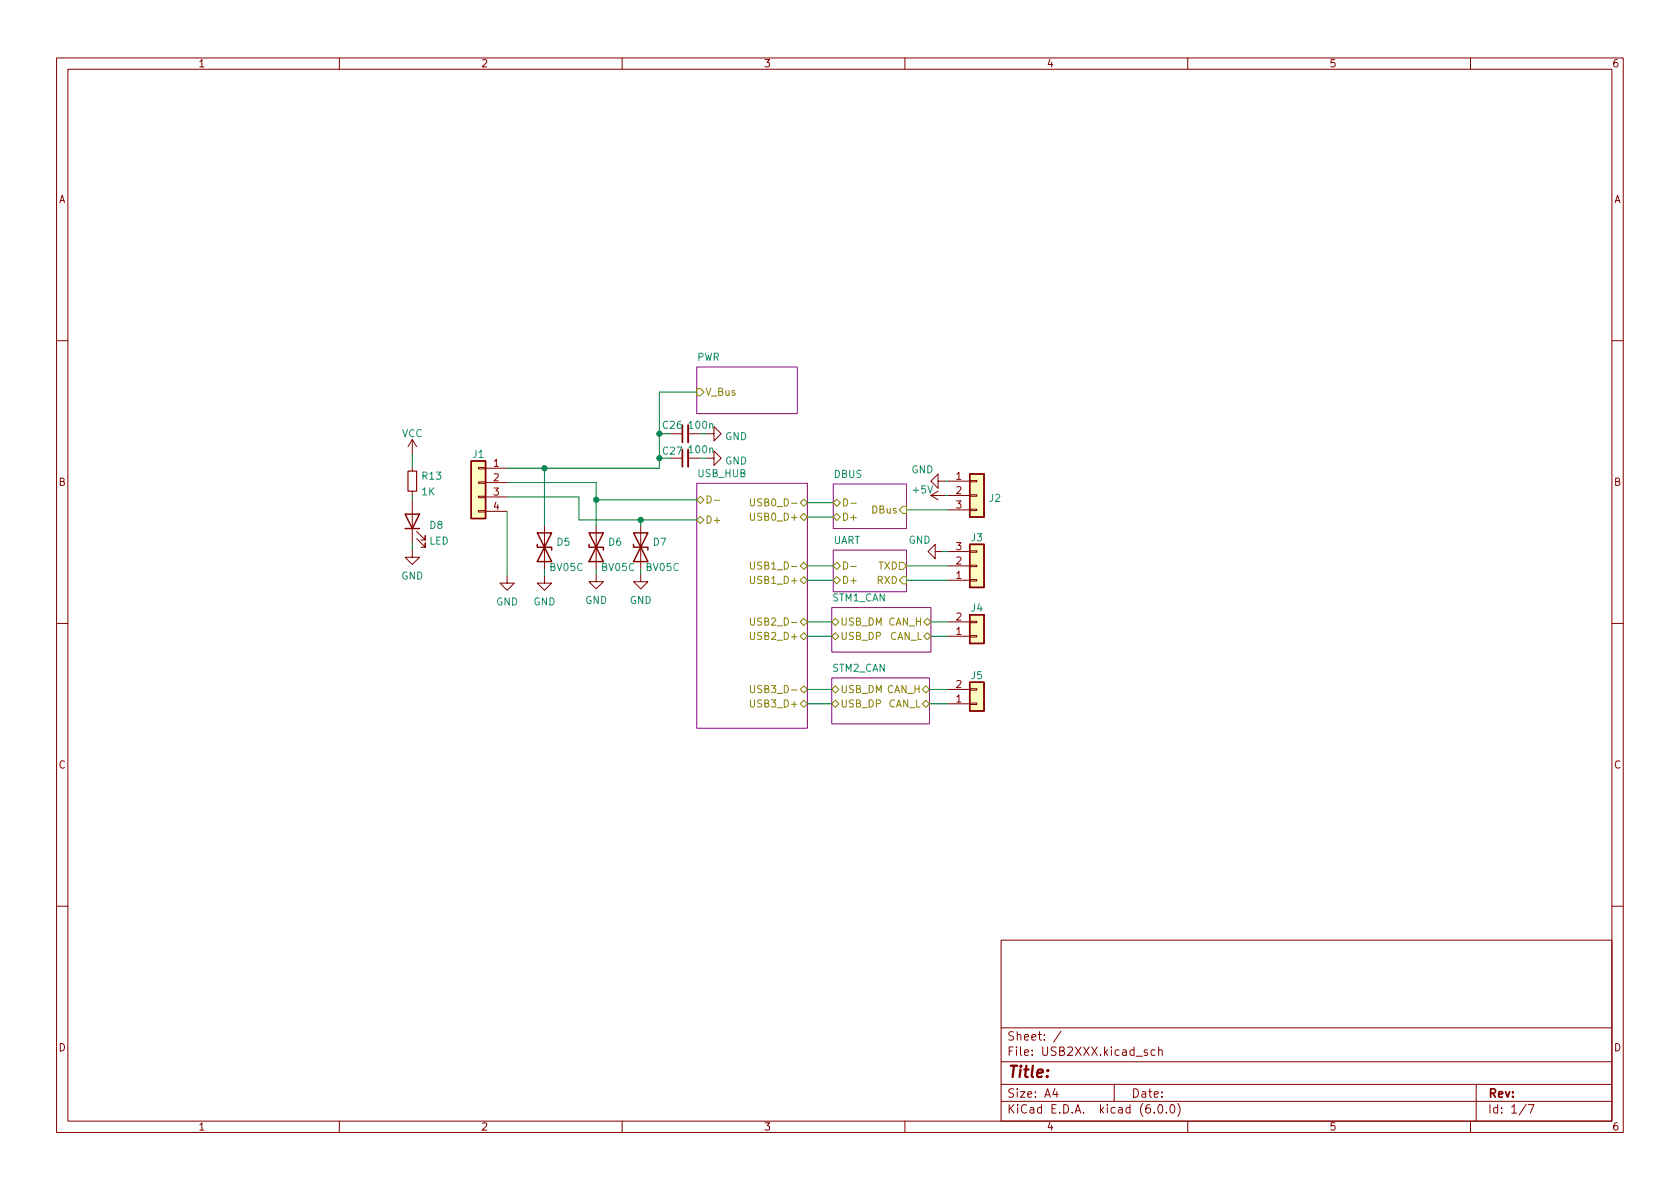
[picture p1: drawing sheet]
<svg xmlns="http://www.w3.org/2000/svg" width="297mm" height="210mm" viewBox="0 0 297 210" stroke-linecap="round" stroke-linejoin="round" font-family="sans-serif">
<g fill="none" stroke="#840000" stroke-width=".18">
<path d="M10 10.2h277v190.1h-277zM12 12.2h273v186.1h-273zM60 10.2v2M110 10.2v2M160 10.2v2M210 10.2v2M260 10.2v2M10 60.2h2M72.9 77.7l-.8 1.3M72.9 77.7v2.6M72.9 77.7l.8 1.3M118.6 76.7h2"/>
<path d="M121.7 76.7h2M125 76.7h1.2v-1.3l1.3 1.3-1.3 1.3v-1.3M285 60.2h2M72.9 97.3v1.2h1.3l-1.3 1.3-1.3-1.3h1.3M72.9 82.5v.8M72.9 86.9v.7M72.9 88.4v7.6M73.7 95.2l1.5 1.6v-.8v.8h-.8M73.7 94l1.5 1.5v-.8v.8h-.8M84.6 90.3h1.3v.2h-1.3zM84.6 87.8h1.3v.2h-1.3zM84.6 85.2h1.3v.3h-1.3z"/>
<path d="M84.6 82.7h1.3v.2h-1.3zM85.9 82.8h3.8M85.9 85.3h3.8M85.9 87.9h3.8M85.9 90.4h3.8M96.3 93v7.6M105.4 93v7.6M113.3 93v7.6M121.7 81h2M125 81h1.2v-1.2l1.3 1.2-1.3 1.3v-1.3M164.6 87.6h2.5M164.6 87.6l1.3 .8"/>
<path d="M165.4 97.5v-1.2l-1.3 1.2 1.3 1.3v-1.3h1.2M165.9 85.1v-1.3l-1.3 1.3 1.3 1.3v-1.3h1.2M165.9 86.9l-1.3 .7M167.6 97.5h3.8M167.6 85.1h3.8M167.6 87.6h3.8M167.6 90.2h3.8M171.4 97.4h1.3v.3h-1.3zM171.4 99.9h1.3v.3h-1.3zM171.4 90h1.3v.3h-1.3zM171.4 87.5h1.3v.3h-1.3zM171.4 85h1.3v.2h-1.3z"/>
<path d="M10 110.2h2M89.7 101.8v1.3h1.2l-1.2 1.3-1.3-1.3h1.3M96.3 101.8v1.3h1.2l-1.2 1.3-1.3-1.3h1.3M105.4 101.6v1.3h1.3l-1.3 1.2-1.3-1.2h1.3M113.3 101.6v1.3h1.3l-1.3 1.2-1.3-1.2h1.3M167.6 112.5h3.8M167.6 110h3.8M167.6 102.6h3.8M167.6 100.1h3.8M171.4 109.8h1.3v.3h-1.3zM171.4 112.4h1.3v.2h-1.3zM171.4 102.5h1.3v.2h-1.3z"/>
<path d="M285 110.2h2M167.6 124.5h3.8M167.6 121.9h3.8M171.4 121.8h1.3v.2h-1.3zM171.4 124.3h1.3v.3h-1.3zM10 160.2h2M177 166.3h108v32h-108zM285 160.2h2M60 198.3v2M110 198.3v2M160 198.3v2M177 194.8h108"/>
<path d="M177 191.8h108M177 187.8h108M177 181.8h108M186.5 192.5l-.4 1h1M186.9 193v1M187.6 182.4l-1.3 1.9M197 191.8v3M202.9 185.7l-.4-.1-.2 .2 .1 .3 .5 .1v.4h-.6M204.1 196.7v.1M204.2 185.7l-.4-.1-.3 .3v.4l.1 .3h.6M204.9 185.8l.2-.2 .3 .1 .1 .9M204.9 185.1v1.5"/>
<path d="M204.9 195.4l.2-.1a.81 .81 0 0 1 .6 .7 .81 .81 0 0 1-.3 .8h-.2a.81 .81 0 0 1-.6-.6 .81 .81 0 0 1 .3-.8zM206.2 196.7v.1M207.1 195.4l.1-.1a.81 .81 0 0 1 .6 .7 .81 .81 0 0 1-.3 .8h-.1a.81 .81 0 0 1-.6-.6 .81 .81 0 0 1 .3-.8zM208.2 195.1a1.72 1.72 0 0 1 0 2.3M210 198.3v2M260 198.3v2M261 191.8v6.5M269.9 195.3l-1.3 1.9M270.2 195.3h1l-.6 1.5"/>
</g>
<g fill="#fff" stroke="#fff" stroke-width=".18">
<path d="M147.1 119.9h17.2v8.1h-17.2z"/>
<path d="M123.2 85.5h19.5v43.3h-19.5z"/>
<path d="M147.3 97.3h13v7.3h-13z"/>
<path d="M147.3 85.6h13v7.9h-13z"/>
<path d="M147.1 107.4h17.5v7.9h-17.5z"/>
<path d="M123.2 64.9h17.8v8.2h-17.8z"/>
</g>
<path d="M123.2 64.9h17.8v8.2h-17.8zM123.2 85.5h19.5v43.3h-19.5zM147.3 97.3h13v7.3h-13zM147.3 85.6h13v7.9h-13zM147.1 119.9h17.2v8.1h-17.2zM147.1 107.4h17.5v7.9h-17.5z" fill="none" stroke="#840084" stroke-width=".18"/>
<g fill="none" stroke="#848400" stroke-width=".18">
<path d="M123.2 68.7h.6l.7 .6-.7 .7h-.6zM123.2 91.9l.6-.6 .7 .6-.7 .7zM123.2 88.4l.6-.6 .7 .6-.7 .6zM125 87.7a.64 .64 0 0 1 .8 .6 .64 .64 0 0 1-.8 .7zM126.3 88.5h1M132.7 99.4v1l.2 .2h.4l.1-.2v-1M132.7 88.2v1l.2 .3 .4-.1 .1-.2v-1M132.7 90.7v1.1l.2 .2 .4-.1 .1-.1v-1.1M141.5 88.9l.6-.6 .6 .6-.6 .6zM141.5 91.4l.6-.6 .6 .6-.6 .7zM147.3 88.9l.7-.6 .6 .6-.6 .6zM148 90.8l.6 .6-.6 .7-.7-.7z"/>
<path d="M149.2 99.4a.64 .64 0 0 1 .7 .6 .64 .64 0 0 1-.7 .6zM149.2 88.2a.64 .64 0 0 1 .7 .6 .64 .64 0 0 1-.7 .7zM150.4 89h1M159 99.4h.6l.7 .7-.7 .6h-.6zM159.6 89.5h.7v1.3h-.7l-.6-.6zM132.7 101.9v1l.2 .3 .4-.1 .1-.2v-1M132.7 109.3v1l.2 .3 .4-.1 .1-.2v-1M132.7 111.8v1l.2 .3 .4-.1 .1-.2v-1M141.5 102.6l.6-.6 .6 .6-.6 .6zM141.5 100.1l.6-.7 .6 .7-.6 .6zM141.5 110l.6-.7 .6 .7-.6 .6zM141.5 112.5l.6-.6 .6 .6-.6 .7z"/>
<path d="M147.1 112.5l.6-.6 .6 .6-.6 .7zM147.1 110l.6-.7 .6 .7-.6 .6zM147.3 100.1l.7-.7 .6 .7-.6 .6zM147.3 102.6l.7-.6 .6 .6-.6 .6zM150.4 100.2h1M159.6 102h.7v1.2h-.7l-.6-.6zM163.3 112.5l.7-.6 .6 .6-.6 .7zM163.3 110l.7-.7 .6 .7-.6 .6zM132.7 121.2v1l.2 .3 .4-.1 .1-.2v-1M132.7 123.8v1l.2 .2h.4l.1-.2v-1M141.5 121.9l.6-.6 .6 .6-.6 .6zM141.5 124.5l.6-.7 .6 .7-.6 .6z"/>
<path d="M147.1 124.5l.6-.7 .6 .7-.6 .6zM147.1 121.9l.6-.6 .6 .6-.6 .6zM163.1 124.5l.6-.7 .6 .7-.6 .6zM163.1 121.9l.6-.6 .6 .6-.6 .6z"/>
</g>
<g fill="#ffffc2" stroke="#ffffc2" stroke-width=".18">
<path d="M171.4 108.7h2.6v5.1h-2.6z"/>
<path d="M171.4 96.3h2.6v7.6h-2.6z"/>
<path d="M171.4 120.6h2.6v5.1h-2.6z"/>
<path d="M171.4 83.8h2.6v7.6h-2.6z"/>
<path d="M83.3 81.5h2.6v10.2h-2.6z"/>
</g>
<g fill="none" stroke="#840000" stroke-width=".25">
<path d="M71.6 90.9h2.6l-1.3 2.6zM71.6 93.5h2.6M83.3 81.5h2.6v10.2h-2.6zM95 96.3v.5h2.5v.5M95 94.2h2.5l-2.5 5.1h2.5zM104.1 96.3v.5h2.6v.5M104.1 94.2h2.6l-2.6 5.1h2.6zM112 96.3v.5h2.6v.5M112 94.2h2.6l-2.6 5.1h2.6zM171.4 96.3h2.6v7.6h-2.6zM171.4 83.8h2.6v7.6h-2.6zM171.4 108.7h2.6v5.1h-2.6z"/>
<path d="M171.4 120.6h2.6v5.1h-2.6z"/>
</g>
<path d="M121.7 75.2v3M121.7 79.5v3" fill="none" stroke="#840000" stroke-width=".33"/>
<path d="M120.6 75.2v3M120.6 79.5v3" fill="none" stroke="#840000" stroke-width=".3"/>
<path d="M72.1 83.3h1.6v3.6h-1.6z" fill="none" stroke="#840000" stroke-width=".2"/>
<g fill="none" stroke="#008400" stroke-width=".18">
<path d="M116.6 76.7h2M123.2 69.3h-6.6v13.5h-26.9M123.7 76.7h1.3M72.9 80.3v2.2M72.9 87.6v.8M72.9 96v1.3M89.7 87.9h12.7v4h20.8M89.7 85.3h15.7v7.7M89.7 90.4v11.4M96.3 82.8v10.2M105.4 88.4h17.8M113.3 91.9v1.1"/>
<path d="M116.6 81h2M123.7 81h1.3M142.7 91.4h4.6M142.7 88.9h4.6M160.3 90.2h7.3M166.6 97.5h1M167.1 87.6h.5M167.1 85.1h.5M96.3 100.6v1.2M105.4 100.6v1M113.3 100.6v1M142.7 100.1h4.6"/>
<path d="M142.7 102.6h4.6M142.7 110h4.4M142.7 112.5h4.4M160.3 100.1h7.3M160.3 102.6h7.3M164.6 110h3M164.6 112.5h3M142.7 121.9h4.4M142.7 124.5h4.4M164.3 121.9h3.3M164.3 124.5h3.3"/>
</g>
<g fill="#008400" stroke="#008400" stroke-width=".18">
<circle cx="116.6" cy="76.7" r=".46"/>
<circle cx="116.6" cy="81" r=".46"/>
<circle cx="96.3" cy="82.8" r=".46"/>
<circle cx="105.4" cy="88.4" r=".46"/>
<circle cx="113.3" cy="91.9" r=".46"/>
</g>
<text font-size="2.8" fill="#840000" x="178" y="190.6">Title:</text>
<g font-size="2.1" fill="#840000">
<text x="178" y="184">Sheet: /</text>
<text x="178" y="186.7">File: USB2XXX.kicad_sch</text>
<text x="178" y="196.9">KiCad E.D.A. kicad (6.0.0)</text>
<text x="178" y="194.1">Size: A4</text>
<text x="200" y="194.1">Date:</text>
<text x="263" y="194.1">Rev:</text>
<text x="263" y="196.9">Id: 1/7</text>
</g>
<g font-size="1.8" fill="#840000">
<text x="35" y="11.9">1</text>
<text x="85" y="11.9">2</text>
<text x="135" y="11.9">3</text>
<text x="185" y="11.9">4</text>
<text x="235" y="11.9">5</text>
<text x="285" y="11.9">6</text>
<text x="10.3" y="35.9">A</text>
<text x="285.3" y="35.9">A</text>
<text x="87.3" y="82.5">1</text>
<text x="10.3" y="85.9">B</text>
<text x="87.3" y="85.1">2</text>
<text x="87.3" y="87.6">3</text>
<text x="169.1" y="84.8">1</text>
<text x="169.1" y="87.4">2</text>
<text x="169.1" y="89.9">3</text>
<text x="285.3" y="85.9">B</text>
<text x="87.3" y="90.2">4</text>
<text x="169.1" y="99.8">2</text>
<text x="169.1" y="97.3">3</text>
<text x="169.1" y="102.4">1</text>
<text x="169.1" y="112.3">1</text>
<text x="169.1" y="109.7">2</text>
<text x="169.1" y="124.2">1</text>
<text x="169.1" y="121.7">2</text>
<text x="10.3" y="135.9">C</text>
<text x="285.3" y="135.9">C</text>
<text x="10.3" y="185.9">D</text>
<text x="285.3" y="185.9">D</text>
<text x="35" y="199.9">1</text>
<text x="85" y="199.9">2</text>
<text x="135" y="199.9">3</text>
<text x="185" y="199.9">4</text>
<text x="235" y="199.9">5</text>
<text x="285" y="199.9">6</text>
</g>
<g font-size="1.8" fill="#008484">
<text x="123.2" y="63.8">PWR</text>
<text x="71" y="77.3">VCC</text>
<text x="117.2" y="75.8">C26</text>
<text x="121.9" y="75.8">100n</text>
<text x="128.2" y="77.8">GND</text>
<text x="83.6" y="81">J1</text>
<text x="117.2" y="80.4">C27</text>
<text x="121.9" y="80.1">100n</text>
<text x="128.2" y="82.1">GND</text>
<text x="161.1" y="83.7">GND</text>
<text x="74.6" y="87.6">1K</text>
<text x="74.7" y="84.8">R13</text>
<text x="123.3" y="84.4">USB_HUB</text>
<text x="147.4" y="84.5">DBUS</text>
<text x="161.5" y="87.2">+5V</text>
<text x="174.9" y="88.7">J2</text>
<text x="76" y="93.5">D8</text>
<text x="171.7" y="95.7">J3</text>
<text x="75.9" y="96.3">LED</text>
<text x="97.3" y="101">BV05C</text>
<text x="98.5" y="96.5">D5</text>
<text x="106.4" y="101">BV05C</text>
<text x="107.6" y="96.5">D6</text>
<text x="114.3" y="101">BV05C</text>
<text x="115.5" y="96.5">D7</text>
<text x="147.3" y="96.2">UART</text>
<text x="160.6" y="96.1">GND</text>
<text x="70.9" y="102.5">GND</text>
<text x="87.7" y="107">GND</text>
<text x="94.3" y="107">GND</text>
<text x="103.4" y="106.8">GND</text>
<text x="111.3" y="106.8">GND</text>
<text x="147.1" y="106.3">STM1_CAN</text>
<text x="171.7" y="108.1">J4</text>
<text x="147.1" y="118.8">STM2_CAN</text>
<text x="171.7" y="120.1">J5</text>
</g>
<g font-size="1.8" fill="#848400">
<text x="124.7" y="70">V_Bus</text>
<text x="133.7" y="89.5">USB0_D-</text>
<text x="124.7" y="92.6">D+</text>
<text x="133.3" y="92.1">USB0_D+</text>
<text x="148.8" y="92.1">D+</text>
<text x="154.2" y="90.8">DBus</text>
<text x="133.7" y="100.7">USB1_D-</text>
<text x="155.3" y="100.7">TXD</text>
<text x="133.3" y="103.2">USB1_D+</text>
<text x="148.8" y="103.2">D+</text>
<text x="155.1" y="103.2">RXD</text>
<text x="133.3" y="113.2">USB2_D+</text>
<text x="133.7" y="110.6">USB2_D-</text>
<text x="148.5" y="113.2">USB_DP</text>
<text x="148.5" y="110.6">USB_DM CAN_H</text>
<text x="157.2" y="113.2">CAN_L</text>
<text x="133.3" y="125.1">USB3_D+</text>
<text x="133.7" y="122.5">USB3_D-</text>
<text x="148.5" y="125.1">USB_DP</text>
<text x="148.5" y="122.5">USB_DM CAN_H</text>
<text x="157" y="125.1">CAN_L</text>
</g>
</svg>
